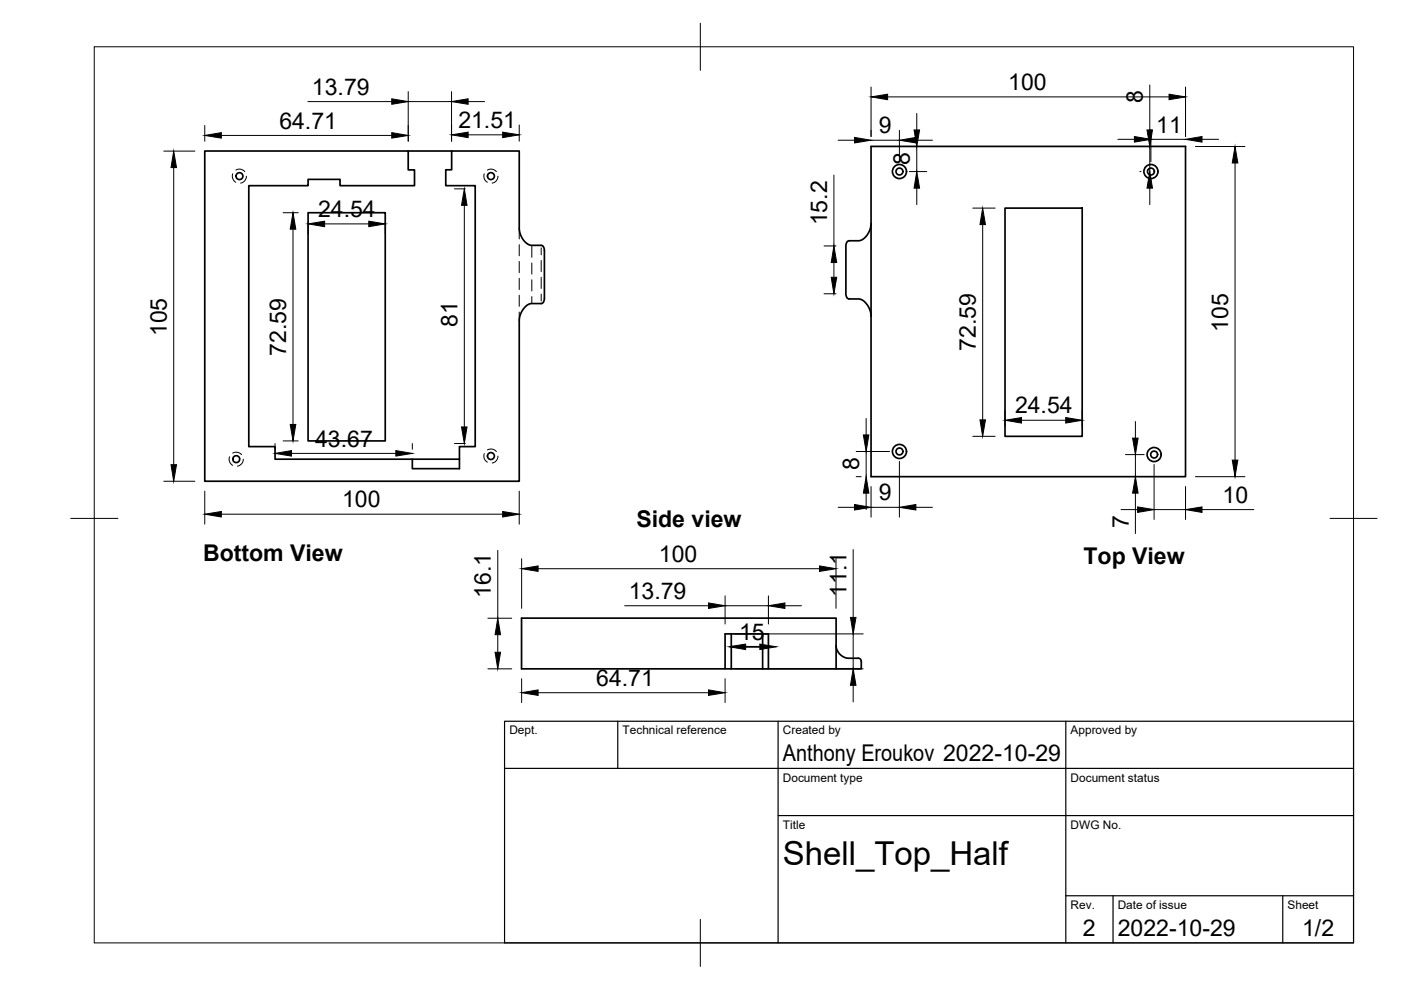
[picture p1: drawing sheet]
<svg xmlns="http://www.w3.org/2000/svg" width="297mm" height="210mm" viewBox="0 0 297 210" stroke-linecap="round" stroke-linejoin="round" font-family="sans-serif">
<!-- layer: Visible -->
<g fill="none" stroke="#000" stroke-width=".36">
<path d="M86.6 32h9.2M184.7 31h66.7v70.1h-66.7zM65.3 45.1h16.4v48.4h-16.4zM184.7 47.4v.3a3.5 3.5 0 0 1-2.6 3.3h-2.1l-.3 .2-.3 .4-.1 10.9 .3 .6 .3 .3h2.3l.8 .4a4.4 4.4 0 0 1 1.7 3.2M213.1 44.1h16.3v48.4h-16.3zM87.4 97.4h-29.1v-2.7h-5.6v-55.3h12.6v-1.4h6.8v1.4h15.8v-3.4h-1.3v-4h-43.2v70h66.7v-34.3a3.5 3.5 0 0 1 2.7-3.3l2.1-.1 .4-.5 .1-10.8-.2-.7-.3-.3h-2.3l-1-.5a4.5 4.5 0 0 1-1.5-3.1v-16.4h-14.3v4h-1.3v3.4h6.3v55.3h-3.4v4.7h-10v-2h10M155 137.1h6.7M155 134.4v7.4M161.7 134.4v7.4M177.3 136.9v.5l.5 .9 1 .9 1 .4 2.1-.1a1.1 1.1 0 0 1 .7 1.4v.9h-20.9M153.7 141.8v-7.4h9.2v7.4M155 141.8h-44.4v-10.7h66.7v10.7"/>
<path d="M155 141.8h6.7"/>
<circle cx="50.8" cy="37.3" r=".73"/>
<circle cx="104.1" cy="37.3" r=".73"/>
<circle cx="190.7" cy="36.4" r="1.49"/>
<circle cx="190.7" cy="36.4" r=".73"/>
<circle cx="244" cy="36.4" r="1.49"/>
<circle cx="244" cy="36.4" r=".73"/>
<circle cx="50.1" cy="97.3" r=".73"/>
<circle cx="104.1" cy="96.7" r=".73"/>
<circle cx="190.7" cy="95.7" r="1.49"/>
<circle cx="190.7" cy="95.7" r=".73"/>
<circle cx="244.7" cy="96.4" r="1.49"/>
<circle cx="244.7" cy="96.4" r=".73"/>
</g>
<!-- layer: Hidden Narrow -->
<path d="M112.8 52v2.6M112.8 55.7v2.4M112.8 59.3v2.4M114.7 58.8v2.4M114.7 55.2v2.4M114.7 52.5v1.5M112.8 62.9v1.5M114.7 62.3v1.5" fill="none" stroke="#000" stroke-width=".21"/>
<!-- layer: Hidden -->
<g fill="none" stroke="#000" stroke-width=".21">
<path d="M49.3 36.8a1.51 1.51 0 0 0 .7 1.8M50 36.1a1.45 1.45 0 0 1 1.9 .3M52.2 37.4a1.48 1.48 0 0 1-1.2 1.4M102.7 36.8a1.45 1.45 0 0 0 .6 1.8M103.3 36.1a1.47 1.47 0 0 1 1.9 .3M105.6 37.4a1.48 1.48 0 0 1-1.2 1.4M110.1 59v2.4M110.1 55.4v2.4M110.1 51.9v2.3M110.1 48.4v2.3M110.1 66.2v1.8M110.1 62.6v2.4"/>
<path d="M48.7 96.9a1.5 1.5 0 0 0 .6 1.8M49.3 96.1a1.5 1.5 0 0 1 1.9 .3M51.6 97.4a1.52 1.52 0 0 1-1.3 1.4M102.7 96.2a1.46 1.46 0 0 0 .6 1.8M103.3 95.4a1.51 1.51 0 0 1 1.9 .4M105.6 96.7a1.44 1.44 0 0 1-1.2 1.5"/>
</g>
<!-- layer: TITLEBLOCK -->
<path d="M107 152.9h180v47h-180zM131 152.9v10M165 152.9v47M226 152.9v47M107 162.9h180M165 172.9h122M226 189.9h61M236 189.9v10M272 189.9v10" fill="none" stroke="#000" stroke-width=".25"/>
<!-- layer: FD_Dimensions -->
<g fill="none" stroke="#000" stroke-width=".21">
<path d="M86.6 19.4v10.5M95.7 19.4v10.5M184.7 18.5v10.4M243.8 18v9.6M251.4 18.5v10.4M34.7 32h6.6M36.8 35.5v63M43.4 26.6v3.3M46.9 28.7h36.2M65.3 21.5h17.8M86.6 21.5h9.1M99.3 21.5h3.4"/>
<path d="M99.3 28.6h7.3M110.1 26.5v3.4M176.8 37.1v15M177.7 29.7h3.5M184.7 29.7h6M188.2 20.5h59.7M190.7 27.6v6.7M192.8 36.4h3.7M194.2 29.7h3.5M194.4 24.1v3.5M194.4 31.1v5.3M194.4 39.9v3.5"/>
<path d="M237 29.5h3.5M241.7 31.1h3.2M241.7 36.4h.2M243.8 31.1v5.3M243.8 39.9v3.5M244 27.4v6.9M244 29.5h7.4M253.4 31.1h10.5M254.8 29.5h3.6M261.9 34.6v63M60 45.1h3.2M62.1 48.6v41.4"/>
<path d="M65.3 47.2v2.4M68.8 47.5h9.4M81.7 47.2v2.4M96.4 40h2.3M98.4 43.5v47M174.7 52.1h2.5M176.8 55.7v3.1M206.2 44.1h4.8M208.3 47.6v41.4M174.7 62.3h2.5M58.3 94v1.3M60 93.5h3.2"/>
<path d="M61.8 96.1h22.1M87.4 94v1.3M96.4 94h2.3M181.5 95.7h7.1M183.6 88.7v3.5M183.6 95.7v5.4M190.7 97.8v11.9M206.2 92.5h4.8M213.1 87v3.4M216.6 89.1h9.4M229.4 87v3.4M238.6 96.4h4"/>
<path d="M240.7 89.4v3.5M240.7 96.4v4.7M244.7 98.5v11.6M34.7 102h6.6M43.4 104.1v7M46.9 109h59.7M105.5 116.7v14.4M110.1 104.1v7M110.6 118.5v10.5M177.2 118.5v10.5M177.7 107.6h3.5M180.9 116.5v14.4"/>
<path d="M181.5 101.1h1.1M183.6 104.6v3.4M184.7 103.2v6.5M184.7 107.6h6M194.2 107.6h3.5M237.7 108h3.5M240.7 104.6v8.5M244.7 108h6.7M251.4 103.2v6.9M253.4 101.1h10.5M254.8 108h11M103.4 131.1h5.1"/>
<path d="M105.5 134.6v3.7M114.1 120.6h59.7M132.4 128.4h17.8M153.7 126.3v6M153.7 128.4h9.2M155.8 134.4h27.2M158.1 137.1h3M162.9 126.3v6M166.4 128.4h3.5M180.9 134.4v7.4M103.4 141.8h5.1M110.6 143.9v5.1"/>
<path d="M114.1 146.9h36.1M153.7 143.9v5.1M155.8 141.8h27.2M180.9 145.3v3.5"/>
</g>
<g fill="#000" stroke="#000" stroke-width=".21">
<path d="M184.7 20.5l3.5-.5v1.1zM247.9 20l3.5 .5-3.5 .6zM36.8 32l.6 3.5h-1.1zM43.4 28.7l3.5-.6v1.2zM83.1 28.1l3.5 .6-3.5 .6zM83.1 20.9l3.5 .6-3.5 .6zM95.7 21.5l3.6-.6v1.2zM95.7 28.6l3.6-.6v1.2zM106.6 28l3.5 .6-3.5 .6zM181.2 29.1l3.5 .6-3.5 .6zM194.4 36.4l.6 3.5h-1.2zM193.8 27.6h1.2l-.6 3.5z"/>
<path d="M190.7 29.7l3.5-.6v1.2zM240.5 28.9l3.5 .6-3.5 .6zM243.8 36.4l.5 3.5h-1.1zM243.2 27.6h1.1l-.5 3.5zM251.4 29.5l3.4-.6v1.2zM261.9 31.1l.5 3.5h-1.1zM62.1 45.1l.6 3.5h-1.2zM65.3 47.5l3.5-.6v1.2zM78.2 46.9l3.5 .6-3.5 .6zM98.4 40l.6 3.5h-1.1zM176.2 58.8h1.2l-.6 3.5zM176.8 52.1l.6 3.6h-1.2z"/>
<path d="M208.3 44.1l.6 3.5h-1.1zM36.3 98.5h1.1l-.6 3.5zM61.5 90h1.2l-.6 3.5zM58.3 96.1l3.5-.6v1.2zM83.9 95.5l3.5 .6-3.5 .6zM97.9 90.5h1.1l-.6 3.5zM183 92.2h1.2l-.6 3.5zM207.8 89h1.1l-.6 3.5zM213.1 89.1l3.5-.6v1.2zM226 88.5l3.4 .6-3.4 .6zM240.1 92.9h1.2l-.6 3.5zM261.3 97.6h1.1l-.5 3.5z"/>
<path d="M43.4 109l3.5-.5v1.1zM106.6 108.5l3.5 .5-3.5 .6zM110.6 120.6l3.5-.6v1.2zM173.8 120l3.4 .6-3.4 .6zM181.2 107l3.5 .6-3.5 .5zM183.6 101.1l.6 3.5h-1.2zM190.7 107.6l3.5-.6v1.1zM240.7 101.1l.6 3.5h-1.2zM241.2 107.5l3.5 .5-3.5 .6zM251.4 108l3.4-.5v1.1zM105 138.3h1.1l-.6 3.5zM105.5 131.1l.6 3.5h-1.1z"/>
<path d="M150.2 127.8l3.5 .6-3.5 .6zM154.6 137.1l3.5-.5v1.1zM161.1 136.6l3.5 .5-3.5 .6zM162.9 128.4l3.5-.6v1.2zM180.3 130.9h1.2l-.6 3.5zM110.6 146.9l3.5-.6v1.1zM150.2 146.3l3.5 .6-3.5 .5zM180.9 141.8l.6 3.5h-1.2z"/>
</g>
<!-- layer: BORDER -->
<path d="M20 9.9h267v190h-267zM148.5 4.9v10M15 109.9h10M282 109.9h10M148.5 194.9v10" fill="none" stroke="#000" stroke-width=".21"/>
<text font-size="7" x="166" y="183.4">Shell_Top_Half</text>
<g font-size="4.9">
<text x="66.1" y="20.1">13.79</text>
<text x="213.8" y="19.1">100</text>
<text x="242.3" y="21.9" transform="rotate(-90 242.3 21.9)">8</text>
<text x="59.2" y="27.3">64.71</text>
<text x="97.2" y="27.1">21.51</text>
<text x="186.3" y="28.3">9</text>
<text x="245.2" y="28.1">11</text>
<text x="192.9" y="35.1" transform="rotate(-90 192.9 35.1)">8</text>
<text x="67.4" y="46">24.54</text>
<text x="175.3" y="47.8" transform="rotate(-90 175.3 47.8)">15.2</text>
<text x="35.4" y="71.3" transform="rotate(-90 35.4 71.3)">105</text>
<text x="97" y="69.4" transform="rotate(-90 97 69.4)">81</text>
<text x="260.4" y="70.3" transform="rotate(-90 260.4 70.3)">105</text>
<text x="60.7" y="75.4" transform="rotate(-90 60.7 75.4)">72.59</text>
<text x="206.9" y="74.4" transform="rotate(-90 206.9 74.4)">72.59</text>
<text x="215.2" y="87.6">24.54</text>
<text x="66.8" y="94.7">43.67</text>
<text x="182.2" y="99.7" transform="rotate(-90 182.2 99.7)">8</text>
<text x="72.5" y="107.6">100</text>
<text x="186.3" y="106.1">9</text>
<text x="259.2" y="106.6">10</text>
<text x="134.9" y="111.8">Side view</text>
<text x="239.3" y="111.9" transform="rotate(-90 239.3 111.9)">7</text>
<text x="43.1" y="118.9">Bottom View</text>
<text x="139.7" y="119.1">100</text>
<text x="229.7" y="119.6">Top View</text>
<text x="104.1" y="126.7" transform="rotate(-90 104.1 126.7)">16.1</text>
<text x="133.3" y="127">13.79</text>
<text x="179.5" y="126.5" transform="rotate(-90 179.5 126.5)">11.1</text>
<text x="156.7" y="135.7">15</text>
<text x="126.4" y="145.4">64.71</text>
<text x="166" y="161.4">Anthony Eroukov 2022-10-29</text>
<text x="229.6" y="198.6">2</text>
<text x="237" y="198.4">2022-10-29</text>
<text x="276.1" y="198.6">1/2</text>
</g>
<g font-size="2.5">
<text x="108" y="155.7">Dept.</text>
<text x="132" y="155.7">Technical reference</text>
<text x="166" y="155.7">Created by</text>
<text x="227" y="155.7">Approved by</text>
<text x="166" y="165.7">Document type</text>
<text x="227" y="165.7">Document status</text>
<text x="166" y="175.7">Title</text>
<text x="227" y="175.7">DWG No.</text>
<text x="227" y="192.7">Rev.</text>
<text x="237" y="192.7">Date of issue</text>
<text x="273" y="192.7">Sheet</text>
</g>
</svg>
